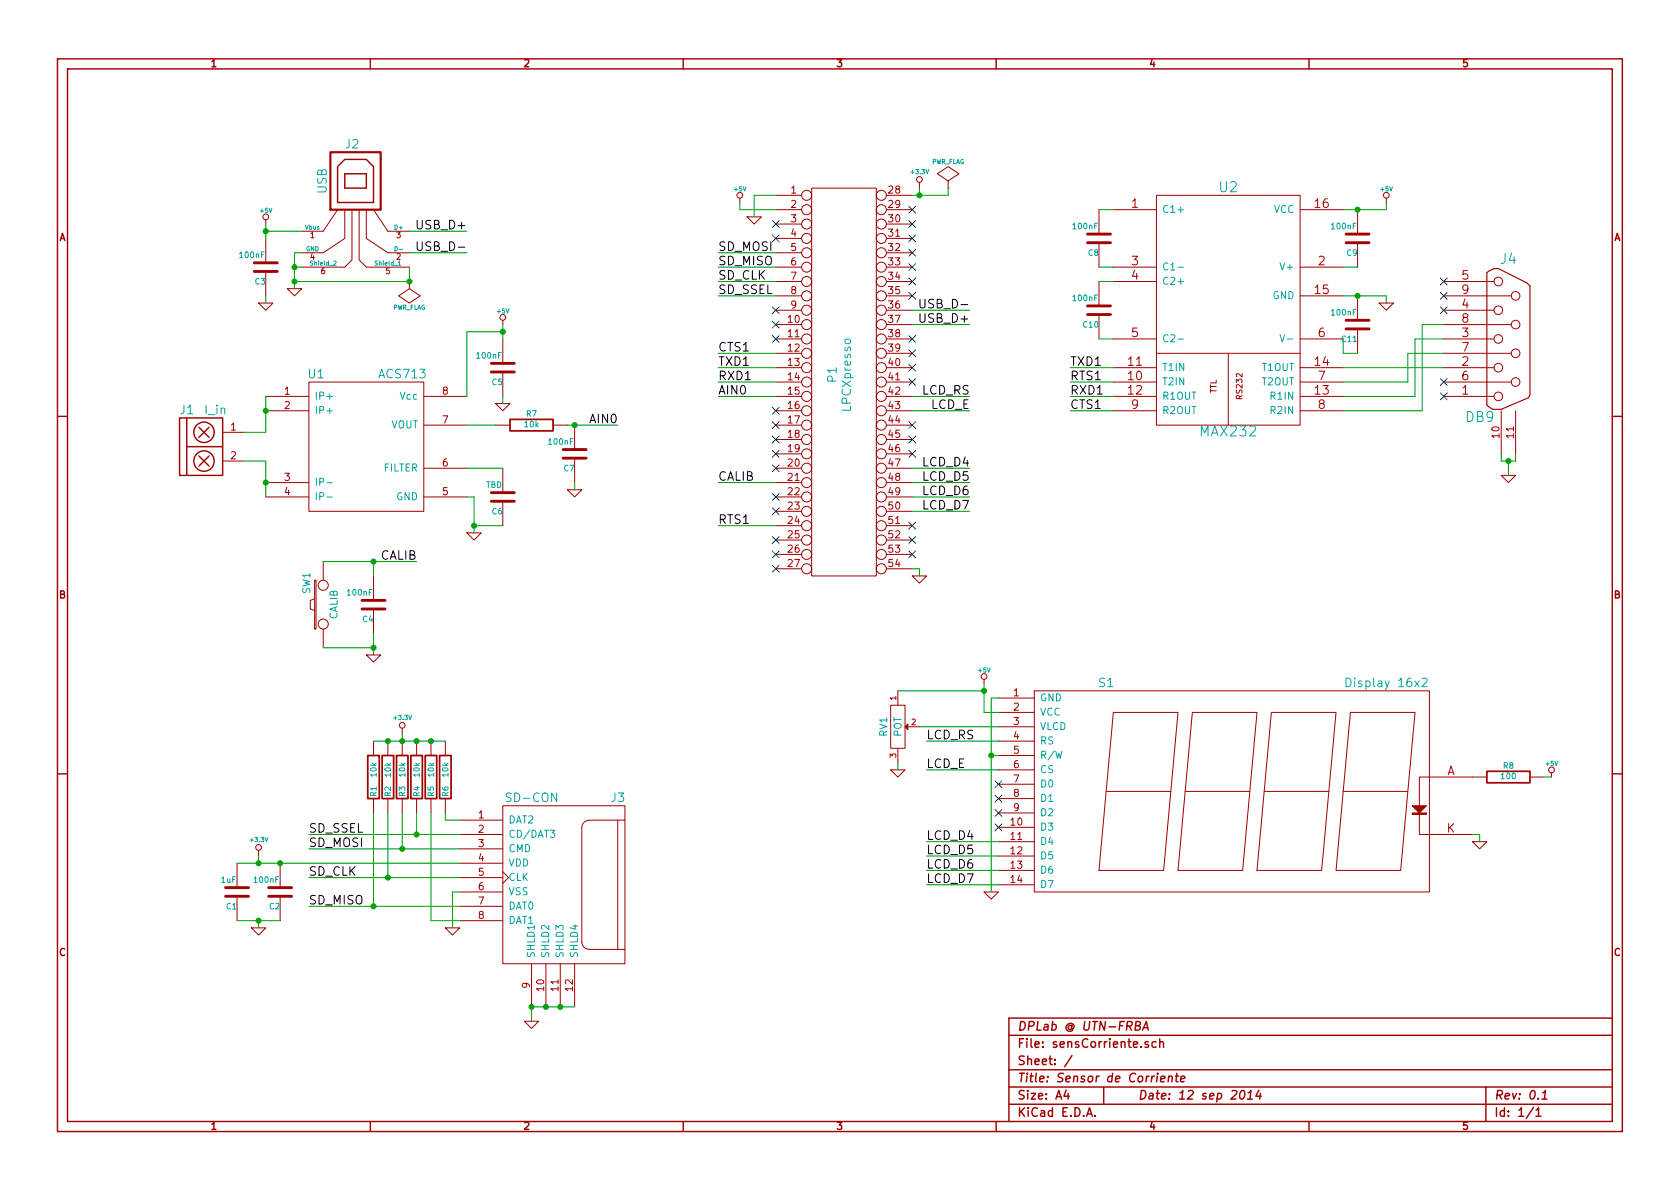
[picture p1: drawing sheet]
EESchema Schematic File Version 2
LIBS:power
LIBS:device
LIBS:transistors
LIBS:conn
LIBS:linear
LIBS:regul
LIBS:74xx
LIBS:cmos4000
LIBS:adc-dac
LIBS:memory
LIBS:xilinx
LIBS:special
LIBS:microcontrollers
LIBS:dsp
LIBS:microchip
LIBS:analog_switches
LIBS:motorola
LIBS:texas
LIBS:intel
LIBS:audio
LIBS:interface
LIBS:digital-audio
LIBS:philips
LIBS:display
LIBS:cypress
LIBS:siliconi
LIBS:opto
LIBS:atmel
LIBS:contrib
LIBS:valves
LIBS:acs713
LIBS:tb_1x3
LIBS:tb_1x2
LIBS:lpcxpresso
LIBS:sd-con
LIBS:pot
LIBS:db9
LIBS:sensCorriente-cache
EELAYER 27 0
EELAYER END
$Descr A4 11693 8268
encoding utf-8
Sheet 1 1
Title "Sensor de Corriente"
Date "12 sep 2014"
Rev "0.1"
Comp "DPLab @ UTN-FRBA"
Comment1 ""
Comment2 ""
Comment3 ""
Comment4 ""
$EndDescr
$Comp
L ACS713 U1
U 1 1
P 2550 3050
F 0 "U1" H 2200 3500 60  0000 C CNN
F 1 "ACS713" H 2800 3500 60  0000 C CNN
F 2 "" H 2600 2950 60  0000 C CNN
F 3 "" H 2600 2950 60  0000 C CNN
	1    2550 3050
	1    0    0    -1  
$EndComp
$Comp
L TB_1X2 J1
U 1 1
P 1350 3100
F 0 "J1" H 1300 3350 60  0000 C CNN
F 1 "I_in" H 1500 3350 60  0000 C CNN
F 2 "~" H 1300 3150 60  0000 C CNN
F 3 "~" H 1300 3150 60  0000 C CNN
	1    1350 3100
	1    0    0    -1  
$EndComp
Wire Wire Line
	1850 3000 1700 3000
Wire Wire Line
	1850 2750 1850 3000
Connection ~ 1850 2850
Wire Wire Line
	1700 3200 1850 3200
Wire Wire Line
	1850 3200 1850 3450
Connection ~ 1850 3350
$Comp
L GND #PWR01
U 1 1
P 3300 3700
F 0 "#PWR01" H 3300 3700 30  0001 C CNN
F 1 "GND" H 3300 3630 30  0001 C CNN
F 2 "" H 3300 3700 60  0000 C CNN
F 3 "" H 3300 3700 60  0000 C CNN
	1    3300 3700
	1    0    0    -1  
$EndComp
Wire Wire Line
	3300 3450 3300 3700
Wire Wire Line
	3300 3450 3250 3450
$Comp
L +5V #PWR02
U 1 1
P 3500 2250
F 0 "#PWR02" H 3500 2340 20  0001 C CNN
F 1 "+5V" H 3500 2340 30  0000 C CNN
F 2 "" H 3500 2250 60  0000 C CNN
F 3 "" H 3500 2250 60  0000 C CNN
	1    3500 2250
	1    0    0    -1  
$EndComp
$Comp
L C C5
U 1 1
P 3500 2550
F 0 "C5" H 3500 2650 40  0000 L CNN
F 1 "100nF" H 3506 2465 40  0000 L CNN
F 2 "~" H 3538 2400 30  0000 C CNN
F 3 "~" H 3500 2550 60  0000 C CNN
	1    3500 2550
	-1   0    0    1   
$EndComp
$Comp
L GND #PWR03
U 1 1
P 3500 2800
F 0 "#PWR03" H 3500 2800 30  0001 C CNN
F 1 "GND" H 3500 2730 30  0001 C CNN
F 2 "" H 3500 2800 60  0000 C CNN
F 3 "" H 3500 2800 60  0000 C CNN
	1    3500 2800
	1    0    0    -1  
$EndComp
Wire Wire Line
	3500 2800 3500 2750
Wire Wire Line
	3250 2750 3250 2300
Wire Wire Line
	3250 2300 3500 2300
Wire Wire Line
	3500 2250 3500 2350
Connection ~ 3500 2300
$Comp
L LPCXPRESSO P1
U 1 1
P 5850 2800
F 0 "P1" V 5800 3000 60  0000 C CNN
F 1 "LPCXpresso" V 5900 3000 60  0000 C CNN
F 2 "~" H 5750 2800 60  0000 C CNN
F 3 "~" H 5750 2800 60  0000 C CNN
	1    5850 2800
	1    0    0    -1  
$EndComp
$Comp
L GND #PWR04
U 1 1
P 5250 1500
F 0 "#PWR04" H 5250 1500 30  0001 C CNN
F 1 "GND" H 5250 1430 30  0001 C CNN
F 2 "" H 5250 1500 60  0000 C CNN
F 3 "" H 5250 1500 60  0000 C CNN
	1    5250 1500
	1    0    0    -1  
$EndComp
Wire Wire Line
	5250 1350 5400 1350
Wire Wire Line
	5250 1350 5250 1500
$Comp
L GND #PWR05
U 1 1
P 6400 4000
F 0 "#PWR05" H 6400 4000 30  0001 C CNN
F 1 "GND" H 6400 3930 30  0001 C CNN
F 2 "" H 6400 4000 60  0000 C CNN
F 3 "" H 6400 4000 60  0000 C CNN
	1    6400 4000
	1    0    0    -1  
$EndComp
Wire Wire Line
	6400 4000 6400 3950
Wire Wire Line
	6400 3950 6350 3950
$Comp
L C C6
U 1 1
P 3500 3450
F 0 "C6" H 3500 3550 40  0000 L CNN
F 1 "TBD" H 3506 3365 40  0000 L CNN
F 2 "~" H 3538 3300 30  0000 C CNN
F 3 "~" H 3500 3450 60  0000 C CNN
	1    3500 3450
	-1   0    0    1   
$EndComp
Wire Wire Line
	3500 3250 3250 3250
Wire Wire Line
	3500 3650 3300 3650
Connection ~ 3300 3650
$Comp
L C C7
U 1 1
P 4000 3150
F 0 "C7" H 4000 3250 40  0000 L CNN
F 1 "100nF" H 4006 3065 40  0000 L CNN
F 2 "~" H 4038 3000 30  0000 C CNN
F 3 "~" H 4000 3150 60  0000 C CNN
	1    4000 3150
	-1   0    0    1   
$EndComp
$Comp
L R R7
U 1 1
P 3700 2950
F 0 "R7" V 3780 2950 40  0000 C CNN
F 1 "10k" V 3707 2951 40  0000 C CNN
F 2 "~" V 3630 2950 30  0000 C CNN
F 3 "~" H 3700 2950 30  0000 C CNN
	1    3700 2950
	0    -1   -1   0   
$EndComp
Wire Wire Line
	3250 2950 3450 2950
Wire Wire Line
	3950 2950 4300 2950
Connection ~ 4000 2950
$Comp
L GND #PWR06
U 1 1
P 4000 3400
F 0 "#PWR06" H 4000 3400 30  0001 C CNN
F 1 "GND" H 4000 3330 30  0001 C CNN
F 2 "" H 4000 3400 60  0000 C CNN
F 3 "" H 4000 3400 60  0000 C CNN
	1    4000 3400
	1    0    0    -1  
$EndComp
Wire Wire Line
	4000 3400 4000 3350
$Comp
L USB J2
U 1 1
P 2500 1400
F 0 "J2" H 2450 1800 60  0000 C CNN
F 1 "USB" V 2250 1550 60  0000 C CNN
F 2 "~" H 2500 1400 60  0000 C CNN
F 3 "~" H 2500 1400 60  0000 C CNN
	1    2500 1400
	1    0    0    -1  
$EndComp
$Comp
L GND #PWR07
U 1 1
P 2050 2000
F 0 "#PWR07" H 2050 2000 30  0001 C CNN
F 1 "GND" H 2050 1930 30  0001 C CNN
F 2 "" H 2050 2000 60  0000 C CNN
F 3 "" H 2050 2000 60  0000 C CNN
	1    2050 2000
	1    0    0    -1  
$EndComp
Wire Wire Line
	2050 1750 2050 2000
Wire Wire Line
	2050 1750 2100 1750
Wire Wire Line
	2100 1850 2050 1850
Connection ~ 2050 1850
Wire Wire Line
	2050 1950 2850 1950
Wire Wire Line
	2850 1950 2850 1850
Connection ~ 2050 1950
$Comp
L +5V #PWR08
U 1 1
P 1850 1550
F 0 "#PWR08" H 1850 1640 20  0001 C CNN
F 1 "+5V" H 1850 1640 30  0000 C CNN
F 2 "" H 1850 1550 60  0000 C CNN
F 3 "" H 1850 1550 60  0000 C CNN
	1    1850 1550
	1    0    0    -1  
$EndComp
$Comp
L C C3
U 1 1
P 1850 1850
F 0 "C3" H 1850 1950 40  0000 L CNN
F 1 "100nF" H 1856 1765 40  0000 L CNN
F 2 "~" H 1888 1700 30  0000 C CNN
F 3 "~" H 1850 1850 60  0000 C CNN
	1    1850 1850
	-1   0    0    1   
$EndComp
$Comp
L GND #PWR09
U 1 1
P 1850 2100
F 0 "#PWR09" H 1850 2100 30  0001 C CNN
F 1 "GND" H 1850 2030 30  0001 C CNN
F 2 "" H 1850 2100 60  0000 C CNN
F 3 "" H 1850 2100 60  0000 C CNN
	1    1850 2100
	1    0    0    -1  
$EndComp
Wire Wire Line
	1850 2100 1850 2050
Wire Wire Line
	1850 1550 1850 1650
Connection ~ 1850 1600
Wire Wire Line
	2850 1750 3250 1750
Wire Wire Line
	2850 1600 3250 1600
Text Label 3250 1600 2    60   ~ 0
USB_D+
Text Label 3250 1750 2    60   ~ 0
USB_D-
Wire Wire Line
	6350 2150 6750 2150
Wire Wire Line
	6350 2250 6750 2250
Text Label 6750 2250 2    60   ~ 0
USB_D+
Text Label 6750 2150 2    60   ~ 0
USB_D-
$Comp
L +5V #PWR010
U 1 1
P 5150 1400
F 0 "#PWR010" H 5150 1490 20  0001 C CNN
F 1 "+5V" H 5150 1490 30  0000 C CNN
F 2 "" H 5150 1400 60  0000 C CNN
F 3 "" H 5150 1400 60  0000 C CNN
	1    5150 1400
	1    0    0    -1  
$EndComp
Wire Wire Line
	5150 1450 5400 1450
$Comp
L +3.3V #PWR011
U 1 1
P 6400 1300
F 0 "#PWR011" H 6400 1260 30  0001 C CNN
F 1 "+3.3V" H 6400 1410 30  0000 C CNN
F 2 "" H 6400 1300 60  0000 C CNN
F 3 "" H 6400 1300 60  0000 C CNN
	1    6400 1300
	1    0    0    -1  
$EndComp
Wire Wire Line
	6400 1300 6400 1350
Wire Wire Line
	6350 1350 6600 1350
$Comp
L DISPLAY_BL S1
U 1 1
P 8750 5500
F 0 "S1" H 7700 6250 60  0000 C CNN
F 1 "Display 16x2" H 9650 6250 60  0000 C CNN
F 2 "~" H 8750 5500 60  0000 C CNN
F 3 "~" H 8750 5500 60  0000 C CNN
	1    8750 5500
	1    0    0    -1  
$EndComp
$Comp
L R R8
U 1 1
P 10500 5400
F 0 "R8" V 10580 5400 40  0000 C CNN
F 1 "100" V 10507 5401 40  0000 C CNN
F 2 "~" V 10430 5400 30  0000 C CNN
F 3 "~" H 10500 5400 30  0000 C CNN
	1    10500 5400
	0    -1   -1   0   
$EndComp
Wire Wire Line
	6450 5950 6950 5950
Wire Wire Line
	6450 5850 6950 5850
Wire Wire Line
	6450 6150 6950 6150
Wire Wire Line
	6450 6050 6950 6050
Text Label 6450 5850 0    60   ~ 0
LCD_D4
Text Label 6450 5950 0    60   ~ 0
LCD_D5
Text Label 6450 6050 0    60   ~ 0
LCD_D6
Text Label 6450 6150 0    60   ~ 0
LCD_D7
NoConn ~ 6950 5750
NoConn ~ 6950 5650
NoConn ~ 6950 5550
NoConn ~ 6950 5450
Wire Wire Line
	6450 5350 6950 5350
Text Label 6450 5350 0    60   ~ 0
LCD_E
Text Label 6450 5150 0    60   ~ 0
LCD_RS
$Comp
L GND #PWR012
U 1 1
P 6900 6200
F 0 "#PWR012" H 6900 6200 30  0001 C CNN
F 1 "GND" H 6900 6130 30  0001 C CNN
F 2 "" H 6900 6200 60  0000 C CNN
F 3 "" H 6900 6200 60  0000 C CNN
	1    6900 6200
	1    0    0    -1  
$EndComp
Wire Wire Line
	6900 4850 6900 6200
Wire Wire Line
	6900 5250 6950 5250
Wire Wire Line
	6900 4850 6950 4850
Connection ~ 6900 5250
Wire Wire Line
	6950 5050 6400 5050
$Comp
L GND #PWR013
U 1 1
P 6250 5350
F 0 "#PWR013" H 6250 5350 30  0001 C CNN
F 1 "GND" H 6250 5280 30  0001 C CNN
F 2 "" H 6250 5350 60  0000 C CNN
F 3 "" H 6250 5350 60  0000 C CNN
	1    6250 5350
	1    0    0    -1  
$EndComp
Wire Wire Line
	6250 5350 6250 5300
$Comp
L +5V #PWR014
U 1 1
P 6850 4750
F 0 "#PWR014" H 6850 4840 20  0001 C CNN
F 1 "+5V" H 6850 4840 30  0000 C CNN
F 2 "" H 6850 4750 60  0000 C CNN
F 3 "" H 6850 4750 60  0000 C CNN
	1    6850 4750
	1    0    0    -1  
$EndComp
Wire Wire Line
	6850 4950 6950 4950
Wire Wire Line
	6850 4750 6850 4950
Wire Wire Line
	6850 4800 6250 4800
Connection ~ 6850 4800
Wire Wire Line
	6350 3350 6750 3350
Wire Wire Line
	6350 3250 6750 3250
Wire Wire Line
	6350 3550 6750 3550
Wire Wire Line
	6350 3450 6750 3450
Text Label 6750 3250 2    60   ~ 0
LCD_D4
Text Label 6750 3350 2    60   ~ 0
LCD_D5
Text Label 6750 3450 2    60   ~ 0
LCD_D6
Text Label 6750 3550 2    60   ~ 0
LCD_D7
Text Label 6750 2850 2    60   ~ 0
LCD_E
Text Label 5000 2750 0    60   ~ 0
AIN0
Wire Wire Line
	5400 2750 5000 2750
Wire Wire Line
	6350 2850 6750 2850
$Comp
L +5V #PWR015
U 1 1
P 10800 5400
F 0 "#PWR015" H 10800 5490 20  0001 C CNN
F 1 "+5V" H 10800 5490 30  0000 C CNN
F 2 "" H 10800 5400 60  0000 C CNN
F 3 "" H 10800 5400 60  0000 C CNN
	1    10800 5400
	1    0    0    -1  
$EndComp
Wire Wire Line
	10800 5400 10750 5400
$Comp
L GND #PWR016
U 1 1
P 10300 5850
F 0 "#PWR016" H 10300 5850 30  0001 C CNN
F 1 "GND" H 10300 5780 30  0001 C CNN
F 2 "" H 10300 5850 60  0000 C CNN
F 3 "" H 10300 5850 60  0000 C CNN
	1    10300 5850
	1    0    0    -1  
$EndComp
Wire Wire Line
	10300 5850 10300 5800
Wire Wire Line
	10300 5800 10250 5800
Text Label 4300 2950 2    60   ~ 0
AIN0
$Comp
L SW_PUSH SW1
U 1 1
P 2250 4200
F 0 "SW1" H 2400 4310 50  0000 C CNN
F 1 "CALIB" H 2250 4120 50  0000 C CNN
F 2 "~" H 2250 4200 60  0000 C CNN
F 3 "~" H 2250 4200 60  0000 C CNN
	1    2250 4200
	0    -1   -1   0   
$EndComp
$Comp
L C C4
U 1 1
P 2600 4200
F 0 "C4" H 2600 4300 40  0000 L CNN
F 1 "100nF" H 2606 4115 40  0000 L CNN
F 2 "~" H 2638 4050 30  0000 C CNN
F 3 "~" H 2600 4200 60  0000 C CNN
	1    2600 4200
	-1   0    0    1   
$EndComp
Wire Wire Line
	2250 3900 2900 3900
Wire Wire Line
	2600 4000 2600 3900
Connection ~ 2600 3900
Wire Wire Line
	2250 4500 2600 4500
Wire Wire Line
	2600 4400 2600 4550
$Comp
L GND #PWR017
U 1 1
P 2600 4550
F 0 "#PWR017" H 2600 4550 30  0001 C CNN
F 1 "GND" H 2600 4480 30  0001 C CNN
F 2 "" H 2600 4550 60  0000 C CNN
F 3 "" H 2600 4550 60  0000 C CNN
	1    2600 4550
	1    0    0    -1  
$EndComp
Connection ~ 2600 4500
Text Label 2900 3900 2    60   ~ 0
CALIB
Text Label 5000 3350 0    60   ~ 0
CALIB
Wire Wire Line
	5000 3350 5400 3350
$Comp
L SD-CON J3
U 1 1
P 3900 6200
F 0 "J3" H 4300 6850 60  0000 C CNN
F 1 "SD-CON" H 3700 6850 60  0000 C CNN
F 2 "sdcard" H 4300 5600 60  0001 C CNN
F 3 "~" H 3900 6200 60  0000 C CNN
	1    3900 6200
	1    0    0    -1  
$EndComp
$Comp
L GND #PWR018
U 1 1
P 3700 7100
F 0 "#PWR018" H 3700 7100 30  0001 C CNN
F 1 "GND" H 3700 7030 30  0001 C CNN
F 2 "" H 3700 7100 60  0000 C CNN
F 3 "" H 3700 7100 60  0000 C CNN
	1    3700 7100
	1    0    0    -1  
$EndComp
Wire Wire Line
	3700 7100 3700 7000
Wire Wire Line
	3700 7000 4000 7000
Connection ~ 3800 7000
Connection ~ 3900 7000
Connection ~ 3700 7000
$Comp
L R R6
U 1 1
P 3100 5400
F 0 "R6" V 3100 5500 40  0000 C CNN
F 1 "10k" V 3100 5350 40  0000 C CNN
F 2 "~" V 3030 5400 30  0000 C CNN
F 3 "~" H 3100 5400 30  0000 C CNN
	1    3100 5400
	-1   0    0    1   
$EndComp
$Comp
L R R5
U 1 1
P 3000 5400
F 0 "R5" V 3000 5500 40  0000 C CNN
F 1 "10k" V 3000 5350 40  0000 C CNN
F 2 "~" V 2930 5400 30  0000 C CNN
F 3 "~" H 3000 5400 30  0000 C CNN
	1    3000 5400
	-1   0    0    1   
$EndComp
$Comp
L R R4
U 1 1
P 2900 5400
F 0 "R4" V 2900 5500 40  0000 C CNN
F 1 "10k" V 2900 5350 40  0000 C CNN
F 2 "~" V 2830 5400 30  0000 C CNN
F 3 "~" H 2900 5400 30  0000 C CNN
	1    2900 5400
	-1   0    0    1   
$EndComp
$Comp
L R R3
U 1 1
P 2800 5400
F 0 "R3" V 2800 5500 40  0000 C CNN
F 1 "10k" V 2800 5350 40  0000 C CNN
F 2 "~" V 2730 5400 30  0000 C CNN
F 3 "~" H 2800 5400 30  0000 C CNN
	1    2800 5400
	-1   0    0    1   
$EndComp
$Comp
L R R2
U 1 1
P 2700 5400
F 0 "R2" V 2700 5500 40  0000 C CNN
F 1 "10k" V 2700 5350 40  0000 C CNN
F 2 "~" V 2630 5400 30  0000 C CNN
F 3 "~" H 2700 5400 30  0000 C CNN
	1    2700 5400
	-1   0    0    1   
$EndComp
$Comp
L R R1
U 1 1
P 2600 5400
F 0 "R1" V 2600 5500 40  0000 C CNN
F 1 "10k" V 2600 5350 40  0000 C CNN
F 2 "~" V 2530 5400 30  0000 C CNN
F 3 "~" H 2600 5400 30  0000 C CNN
	1    2600 5400
	-1   0    0    1   
$EndComp
$Comp
L +3.3V #PWR019
U 1 1
P 2800 5100
F 0 "#PWR019" H 2800 5060 30  0001 C CNN
F 1 "+3.3V" H 2800 5210 30  0000 C CNN
F 2 "" H 2800 5100 60  0000 C CNN
F 3 "" H 2800 5100 60  0000 C CNN
	1    2800 5100
	1    0    0    -1  
$EndComp
Wire Wire Line
	2600 5150 3100 5150
Connection ~ 2700 5150
Connection ~ 2800 5150
Connection ~ 2900 5150
Connection ~ 3000 5150
Wire Wire Line
	2800 5100 2800 5150
Wire Wire Line
	3200 5700 3100 5700
Wire Wire Line
	3100 5700 3100 5650
Wire Wire Line
	3200 6400 3000 6400
Wire Wire Line
	3000 6400 3000 5650
Wire Wire Line
	2150 5800 3200 5800
Wire Wire Line
	2900 5650 2900 5800
Connection ~ 2900 5800
Text Label 2150 5800 0    60   ~ 0
SD_SSEL
Wire Wire Line
	2150 5900 3200 5900
Wire Wire Line
	2800 5900 2800 5650
Connection ~ 2800 5900
Text Label 2150 5900 0    60   ~ 0
SD_MOSI
$Comp
L C C2
U 1 1
P 1950 6200
F 0 "C2" H 1950 6300 40  0000 L CNN
F 1 "100nF" H 1956 6115 40  0000 L CNN
F 2 "~" H 1988 6050 30  0000 C CNN
F 3 "~" H 1950 6200 60  0000 C CNN
	1    1950 6200
	-1   0    0    1   
$EndComp
$Comp
L C C1
U 1 1
P 1650 6200
F 0 "C1" H 1650 6300 40  0000 L CNN
F 1 "1uF" H 1656 6115 40  0000 L CNN
F 2 "~" H 1688 6050 30  0000 C CNN
F 3 "~" H 1650 6200 60  0000 C CNN
	1    1650 6200
	-1   0    0    1   
$EndComp
$Comp
L GND #PWR020
U 1 1
P 1800 6450
F 0 "#PWR020" H 1800 6450 30  0001 C CNN
F 1 "GND" H 1800 6380 30  0001 C CNN
F 2 "" H 1800 6450 60  0000 C CNN
F 3 "" H 1800 6450 60  0000 C CNN
	1    1800 6450
	1    0    0    -1  
$EndComp
Wire Wire Line
	1800 6450 1800 6400
Wire Wire Line
	1650 6400 1950 6400
Connection ~ 1800 6400
Wire Wire Line
	1650 6000 3200 6000
Connection ~ 1950 6000
$Comp
L +3.3V #PWR021
U 1 1
P 1800 5950
F 0 "#PWR021" H 1800 5910 30  0001 C CNN
F 1 "+3.3V" H 1800 6060 30  0000 C CNN
F 2 "" H 1800 5950 60  0000 C CNN
F 3 "" H 1800 5950 60  0000 C CNN
	1    1800 5950
	1    0    0    -1  
$EndComp
Wire Wire Line
	1800 5950 1800 6000
Connection ~ 1800 6000
Wire Wire Line
	2150 6100 3200 6100
Wire Wire Line
	2700 6100 2700 5650
Connection ~ 2700 6100
Text Label 2150 6100 0    60   ~ 0
SD_CLK
$Comp
L GND #PWR022
U 1 1
P 3150 6450
F 0 "#PWR022" H 3150 6450 30  0001 C CNN
F 1 "GND" H 3150 6380 30  0001 C CNN
F 2 "" H 3150 6450 60  0000 C CNN
F 3 "" H 3150 6450 60  0000 C CNN
	1    3150 6450
	1    0    0    -1  
$EndComp
Wire Wire Line
	3150 6450 3150 6200
Wire Wire Line
	3150 6200 3200 6200
Wire Wire Line
	2150 6300 3200 6300
Wire Wire Line
	2600 6300 2600 5650
Connection ~ 2600 6300
Text Label 2150 6300 0    60   ~ 0
SD_MISO
Text Label 5000 2050 0    60   ~ 0
SD_SSEL
Wire Wire Line
	5400 2050 5000 2050
Text Label 5000 1750 0    60   ~ 0
SD_MOSI
Wire Wire Line
	5000 1750 5400 1750
Text Label 5000 1850 0    60   ~ 0
SD_MISO
Wire Wire Line
	5000 1850 5400 1850
Text Label 5000 1950 0    60   ~ 0
SD_CLK
Wire Wire Line
	5000 1950 5400 1950
Wire Wire Line
	1850 1600 2100 1600
Wire Wire Line
	6950 5150 6450 5150
$Comp
L PWR_FLAG #FLG023
U 1 1
P 2850 1950
F 0 "#FLG023" H 2850 2045 30  0001 C CNN
F 1 "PWR_FLAG" H 2850 2130 30  0000 C CNN
F 2 "" H 2850 1950 60  0000 C CNN
F 3 "" H 2850 1950 60  0000 C CNN
	1    2850 1950
	-1   0    0    1   
$EndComp
Connection ~ 2850 1950
Text Label 6750 2750 2    60   ~ 0
LCD_RS
Wire Wire Line
	6750 2750 6350 2750
NoConn ~ 5400 1550
NoConn ~ 5400 1650
NoConn ~ 5400 2350
NoConn ~ 5400 2850
NoConn ~ 5400 2950
NoConn ~ 5400 3050
NoConn ~ 5400 3150
NoConn ~ 5400 3250
NoConn ~ 5400 3450
NoConn ~ 5400 3550
NoConn ~ 5400 3750
NoConn ~ 5400 3850
NoConn ~ 5400 3950
NoConn ~ 6350 3850
NoConn ~ 6350 3750
NoConn ~ 6350 3650
NoConn ~ 6350 3150
NoConn ~ 6350 3050
NoConn ~ 6350 2950
NoConn ~ 6350 2650
NoConn ~ 6350 2550
NoConn ~ 6350 2450
NoConn ~ 6350 2350
NoConn ~ 6350 2050
NoConn ~ 6350 1950
NoConn ~ 6350 1850
NoConn ~ 6350 1750
NoConn ~ 6350 1650
NoConn ~ 6350 1550
NoConn ~ 6350 1450
$Comp
L PWR_FLAG #FLG024
U 1 1
P 6600 1300
F 0 "#FLG024" H 6600 1395 30  0001 C CNN
F 1 "PWR_FLAG" H 6600 1480 30  0000 C CNN
F 2 "" H 6600 1300 60  0000 C CNN
F 3 "" H 6600 1300 60  0000 C CNN
	1    6600 1300
	1    0    0    -1  
$EndComp
Wire Wire Line
	6600 1350 6600 1300
Connection ~ 6400 1350
Wire Wire Line
	5150 1400 5150 1450
$Comp
L MAX232 U2
U 1 1
P 8550 2150
F 0 "U2" H 8550 3000 70  0000 C CNN
F 1 "MAX232" H 8550 1300 70  0000 C CNN
F 2 "" H 8550 2150 60  0000 C CNN
F 3 "" H 8550 2150 60  0000 C CNN
	1    8550 2150
	1    0    0    -1  
$EndComp
$Comp
L C C8
U 1 1
P 7650 1650
F 0 "C8" H 7650 1750 40  0000 L CNN
F 1 "100nF" H 7656 1565 40  0000 L CNN
F 2 "~" H 7688 1500 30  0000 C CNN
F 3 "~" H 7650 1650 60  0000 C CNN
	1    7650 1650
	-1   0    0    1   
$EndComp
$Comp
L C C10
U 1 1
P 7650 2150
F 0 "C10" H 7650 2250 40  0000 L CNN
F 1 "100nF" H 7656 2065 40  0000 L CNN
F 2 "~" H 7688 2000 30  0000 C CNN
F 3 "~" H 7650 2150 60  0000 C CNN
	1    7650 2150
	-1   0    0    1   
$EndComp
$Comp
L C C9
U 1 1
P 9450 1650
F 0 "C9" H 9450 1750 40  0000 L CNN
F 1 "100nF" H 9456 1565 40  0000 L CNN
F 2 "~" H 9488 1500 30  0000 C CNN
F 3 "~" H 9450 1650 60  0000 C CNN
	1    9450 1650
	-1   0    0    1   
$EndComp
$Comp
L C C11
U 1 1
P 9450 2250
F 0 "C11" H 9450 2350 40  0000 L CNN
F 1 "100nF" H 9456 2165 40  0000 L CNN
F 2 "~" H 9488 2100 30  0000 C CNN
F 3 "~" H 9450 2250 60  0000 C CNN
	1    9450 2250
	-1   0    0    1   
$EndComp
Wire Wire Line
	7650 1450 7750 1450
Wire Wire Line
	7750 1850 7650 1850
Wire Wire Line
	7750 1950 7650 1950
Wire Wire Line
	7650 2350 7750 2350
Wire Wire Line
	9350 1450 9650 1450
Wire Wire Line
	9350 1850 9450 1850
Wire Wire Line
	9350 2050 9650 2050
Wire Wire Line
	9350 2350 9350 2450
Wire Wire Line
	9350 2450 9450 2450
Wire Wire Line
	9650 2050 9650 2100
Connection ~ 9450 2050
Wire Wire Line
	9650 1450 9650 1400
Connection ~ 9450 1450
$Comp
L +5V #PWR025
U 1 1
P 9650 1400
F 0 "#PWR025" H 9650 1490 20  0001 C CNN
F 1 "+5V" H 9650 1490 30  0000 C CNN
F 2 "" H 9650 1400 60  0000 C CNN
F 3 "" H 9650 1400 60  0000 C CNN
	1    9650 1400
	1    0    0    -1  
$EndComp
$Comp
L GND #PWR026
U 1 1
P 9650 2100
F 0 "#PWR026" H 9650 2100 30  0001 C CNN
F 1 "GND" H 9650 2030 30  0001 C CNN
F 2 "" H 9650 2100 60  0000 C CNN
F 3 "" H 9650 2100 60  0000 C CNN
	1    9650 2100
	1    0    0    -1  
$EndComp
Text Label 7450 2550 0    60   ~ 0
TXD1
Text Label 7450 2750 0    60   ~ 0
RXD1
Wire Wire Line
	7450 2750 7750 2750
Wire Wire Line
	7750 2550 7450 2550
$Comp
L GND #PWR027
U 1 1
P 10500 3300
F 0 "#PWR027" H 10500 3300 30  0001 C CNN
F 1 "GND" H 10500 3230 30  0001 C CNN
F 2 "" H 10500 3300 60  0000 C CNN
F 3 "" H 10500 3300 60  0000 C CNN
	1    10500 3300
	1    0    0    -1  
$EndComp
Wire Wire Line
	10500 3300 10500 3200
Wire Wire Line
	10450 3200 10550 3200
Wire Wire Line
	10450 3200 10450 3150
Wire Wire Line
	10550 3200 10550 3150
Connection ~ 10500 3200
Wire Wire Line
	9350 2550 10050 2550
Wire Wire Line
	10050 2350 9850 2350
Wire Wire Line
	9850 2350 9850 2750
Wire Wire Line
	9850 2750 9350 2750
Wire Wire Line
	10050 2450 9800 2450
Wire Wire Line
	9800 2450 9800 2650
Wire Wire Line
	9800 2650 9350 2650
Wire Wire Line
	9350 2850 9900 2850
Wire Wire Line
	9900 2850 9900 2250
Wire Wire Line
	9900 2250 10050 2250
NoConn ~ 10050 2750
NoConn ~ 10050 2650
NoConn ~ 10050 2150
NoConn ~ 10050 2050
NoConn ~ 10050 1950
Wire Wire Line
	7750 2650 7450 2650
Wire Wire Line
	7450 2850 7750 2850
Text Label 7450 2650 0    60   ~ 0
RTS1
Text Label 7450 2850 0    60   ~ 0
CTS1
Text Label 5000 2550 0    60   ~ 0
TXD1
Wire Wire Line
	5400 2550 5000 2550
Wire Wire Line
	5400 2650 5000 2650
Text Label 5000 2650 0    60   ~ 0
RXD1
Wire Wire Line
	5400 2450 5000 2450
Text Label 5000 2450 0    60   ~ 0
CTS1
Wire Wire Line
	5400 3650 5000 3650
Text Label 5000 3650 0    60   ~ 0
RTS1
NoConn ~ 5400 2250
NoConn ~ 5400 2150
$Comp
L POT RV1
U 1 1
P 6250 5050
F 0 "RV1" H 6250 4950 50  0000 C CNN
F 1 "POT" H 6250 5050 50  0000 C CNN
F 2 "~" H 6250 5050 60  0000 C CNN
F 3 "~" H 6250 5050 60  0000 C CNN
	1    6250 5050
	0    1    1    0   
$EndComp
$Comp
L DB9 J4
U 1 1
P 10500 2350
F 0 "J4" H 10500 2900 70  0000 C CNN
F 1 "DB9" H 10300 1800 70  0000 C CNN
F 2 "~" H 10500 2350 60  0000 C CNN
F 3 "~" H 10500 2350 60  0000 C CNN
	1    10500 2350
	1    0    0    -1  
$EndComp
$EndSCHEMATC
